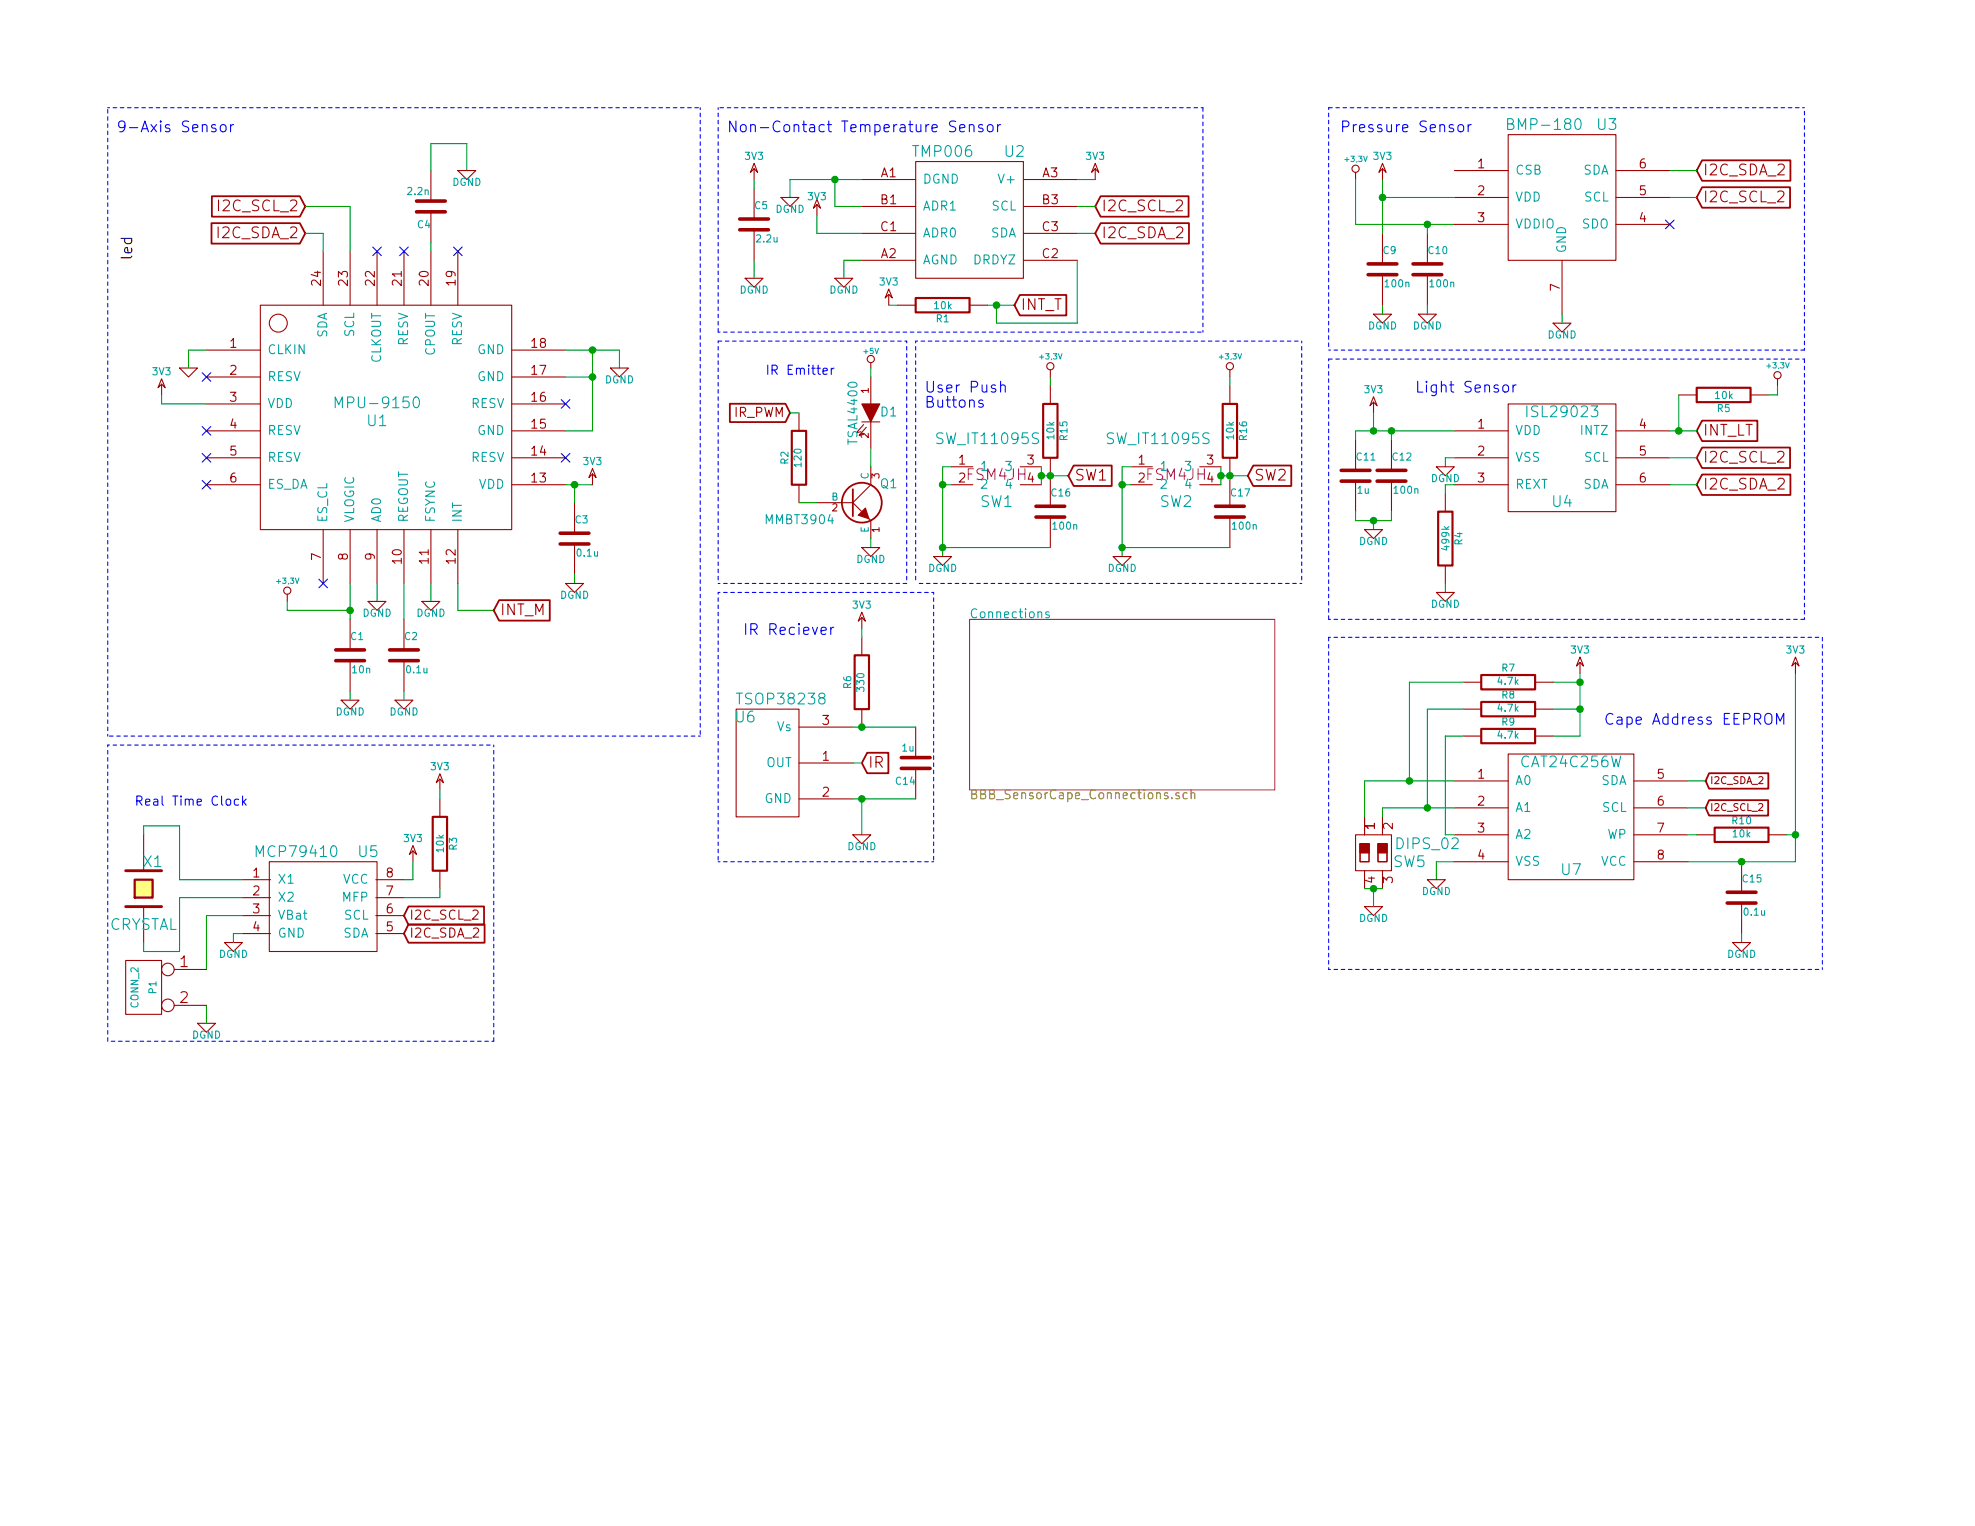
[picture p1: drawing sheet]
EESchema Schematic File Version 2
LIBS:custom
LIBS:power
LIBS:device
LIBS:transistors
LIBS:conn
LIBS:linear
LIBS:regul
LIBS:74xx
LIBS:cmos4000
LIBS:adc-dac
LIBS:memory
LIBS:xilinx
LIBS:special
LIBS:microcontrollers
LIBS:dsp
LIBS:microchip
LIBS:analog_switches
LIBS:motorola
LIBS:texas
LIBS:intel
LIBS:audio
LIBS:interface
LIBS:digital-audio
LIBS:philips
LIBS:display
LIBS:cypress
LIBS:siliconi
LIBS:opto
LIBS:atmel
LIBS:contrib
LIBS:valves
LIBS:dips-s
LIBS:open-project
LIBS:BBB_SensorCape-cache
EELAYER 27 0
EELAYER END
$Descr A 11000 8500
encoding utf-8
Sheet 1 2
Title "BeagleBone Black SensorCape"
Date "8 aug 2013"
Rev "0.2"
Comp "Michael Leonard"
Comment1 ""
Comment2 ""
Comment3 ""
Comment4 ""
$EndDescr
Text Label 750  1450 1    60   ~ 0
led
$Comp
L MPU-9150 U1
U 1 1
P 2100 2250
F 0 "U1" H 2100 2150 60  0000 C CNN
F 1 "MPU-9150" H 2100 2250 60  0000 C CNN
F 2 "~" H 2050 3300 60  0000 C CNN
F 3 "~" H 2050 3300 60  0000 C CNN
	1    2100 2250
	1    0    0    -1  
$EndComp
$Comp
L GND #PWR01
U 1 1
P 1050 2050
F 0 "#PWR01" H 1050 2050 30  0001 C CNN
F 1 "GND" H 1050 1980 30  0001 C CNN
F 2 "" H 1050 2050 60  0000 C CNN
F 3 "" H 1050 2050 60  0000 C CNN
	1    1050 2050
	1    0    0    -1  
$EndComp
Wire Wire Line
	1150 1950 1050 1950
Wire Wire Line
	1050 1950 1050 2050
Wire Wire Line
	3300 2400 3150 2400
Wire Wire Line
	3300 1950 3300 2400
Wire Wire Line
	3150 1950 3450 1950
Wire Wire Line
	3150 2100 3300 2100
Connection ~ 3300 2100
Connection ~ 3300 1950
Wire Wire Line
	3450 1950 3450 2050
Wire Wire Line
	3150 2700 3300 2700
$Comp
L C C3
U 1 1
P 3200 3000
F 0 "C3" H 3200 3100 40  0000 L CNN
F 1 "0.1u" H 3206 2915 40  0000 L CNN
F 2 "~" H 3238 2850 30  0000 C CNN
F 3 "~" H 3200 3000 60  0000 C CNN
	1    3200 3000
	1    0    0    -1  
$EndComp
Wire Wire Line
	2550 3400 2750 3400
Text GLabel 2750 3400 2    60   Input ~ 0
INT_M
Wire Wire Line
	2250 3250 2250 3450
Wire Wire Line
	2100 3250 2100 3350
NoConn ~ 1800 3250
Wire Wire Line
	1950 3250 1950 3450
$Comp
L C C1
U 1 1
P 1950 3650
F 0 "C1" H 1950 3750 40  0000 L CNN
F 1 "10n" H 1956 3565 40  0000 L CNN
F 2 "~" H 1988 3500 30  0000 C CNN
F 3 "~" H 1950 3650 60  0000 C CNN
	1    1950 3650
	1    0    0    -1  
$EndComp
Connection ~ 1950 3400
Wire Wire Line
	1950 3900 1950 3850
NoConn ~ 1150 2700
$Comp
L C C4
U 1 1
P 2400 1150
F 0 "C4" H 2400 1250 40  0000 L CNN
F 1 "2.2n" H 2406 1065 40  0000 L CNN
F 2 "~" H 2438 1000 30  0000 C CNN
F 3 "~" H 2400 1150 60  0000 C CNN
	1    2400 1150
	-1   0    0    1   
$EndComp
Wire Wire Line
	2400 1400 2400 1350
NoConn ~ 2100 1400
Text GLabel 1700 1150 0    60   Input ~ 0
I2C_SCL_2
Text GLabel 1700 1300 0    60   Input ~ 0
I2C_SDA_2
Wire Wire Line
	1800 1400 1800 1300
Wire Wire Line
	1950 1150 1950 1400
Wire Wire Line
	2400 950  2400 800 
Wire Wire Line
	2400 800  2600 800 
Wire Wire Line
	2600 800  2600 950 
Wire Wire Line
	900  2250 1150 2250
Wire Notes Line
	600  600  3900 600 
Wire Notes Line
	3900 600  3900 4100
Wire Notes Line
	3900 4100 600  4100
Wire Notes Line
	600  4100 600  600 
Text Notes 650  750  0    60   ~ 0
9-Axis Sensor
$Comp
L TMP006 U2
U 1 1
P 5400 1200
F 0 "U2" H 5650 1550 60  0000 C CNN
F 1 "TMP006" H 5250 1550 60  0000 C CNN
F 2 "" H 5400 1200 60  0000 C CNN
F 3 "" H 5400 1200 60  0000 C CNN
	1    5400 1200
	1    0    0    -1  
$EndComp
Wire Wire Line
	5500 1700 5650 1700
Text GLabel 5650 1700 2    60   Input ~ 0
INT_T
$Comp
L R R1
U 1 1
P 5250 1700
F 0 "R1" V 5330 1700 40  0000 C CNN
F 1 "10k" V 5257 1701 40  0000 C CNN
F 2 "~" V 5180 1700 30  0000 C CNN
F 3 "~" H 5250 1700 30  0000 C CNN
	1    5250 1700
	0    1    1    0   
$EndComp
Connection ~ 5550 1700
Wire Wire Line
	5000 1700 4950 1700
Wire Wire Line
	4800 1150 4650 1150
Wire Wire Line
	4650 1150 4650 1000
Connection ~ 4650 1000
Wire Wire Line
	6000 1000 6100 1000
Text GLabel 6100 1150 2    60   Input ~ 0
I2C_SCL_2
Wire Wire Line
	6000 1150 6100 1150
Wire Wire Line
	6000 1300 6100 1300
Text GLabel 6100 1300 2    60   Input ~ 0
I2C_SDA_2
Wire Wire Line
	4200 1450 4200 1550
Text Notes 4050 750  0    60   ~ 0
Non-Contact Temperature Sensor
Wire Wire Line
	7550 1250 8100 1250
$Comp
L C C9
U 1 1
P 7700 1500
F 0 "C9" H 7700 1600 40  0000 L CNN
F 1 "100n" H 7706 1415 40  0000 L CNN
F 2 "~" H 7738 1350 30  0000 C CNN
F 3 "~" H 7700 1500 60  0000 C CNN
	1    7700 1500
	1    0    0    -1  
$EndComp
$Comp
L C C10
U 1 1
P 7950 1500
F 0 "C10" H 7950 1600 40  0000 L CNN
F 1 "100n" H 7956 1415 40  0000 L CNN
F 2 "~" H 7988 1350 30  0000 C CNN
F 3 "~" H 7950 1500 60  0000 C CNN
	1    7950 1500
	1    0    0    -1  
$EndComp
Text GLabel 9450 950  2    60   Input ~ 0
I2C_SDA_2
Text GLabel 9450 1100 2    60   Input ~ 0
I2C_SCL_2
Wire Wire Line
	9300 950  9450 950 
Wire Wire Line
	9300 1100 9450 1100
Text Notes 8200 750  2    60   ~ 0
Pressure Sensor
$Comp
L ISL29023 U4
U 1 1
P 8700 2550
F 0 "U4" H 8700 2300 60  0000 C CNN
F 1 "ISL29023" H 8700 2800 60  0000 C CNN
F 2 "" H 8700 2550 60  0000 C CNN
F 3 "" H 8700 2550 60  0000 C CNN
	1    8700 2550
	1    0    0    -1  
$EndComp
$Comp
L R R4
U 1 1
P 8050 3000
F 0 "R4" V 8130 3000 40  0000 C CNN
F 1 "499k" V 8057 3001 40  0000 C CNN
F 2 "~" V 7980 3000 30  0000 C CNN
F 3 "~" H 8050 3000 30  0000 C CNN
	1    8050 3000
	1    0    0    -1  
$EndComp
Wire Wire Line
	8050 3250 8050 3300
Wire Wire Line
	8100 2550 8050 2550
Wire Wire Line
	8050 2550 8050 2600
$Comp
L C C11
U 1 1
P 7550 2650
F 0 "C11" H 7550 2750 40  0000 L CNN
F 1 "1u" H 7556 2565 40  0000 L CNN
F 2 "~" H 7588 2500 30  0000 C CNN
F 3 "~" H 7550 2650 60  0000 C CNN
	1    7550 2650
	1    0    0    -1  
$EndComp
$Comp
L C C12
U 1 1
P 7750 2650
F 0 "C12" H 7750 2750 40  0000 L CNN
F 1 "100n" H 7756 2565 40  0000 L CNN
F 2 "~" H 7788 2500 30  0000 C CNN
F 3 "~" H 7750 2650 60  0000 C CNN
	1    7750 2650
	1    0    0    -1  
$EndComp
Wire Wire Line
	7550 2850 7550 2900
Wire Wire Line
	7550 2900 7750 2900
Wire Wire Line
	7750 2900 7750 2850
Wire Wire Line
	7650 2900 7650 2950
Connection ~ 7650 2900
Text GLabel 9450 2400 2    60   Input ~ 0
INT_LT
$Comp
L R R5
U 1 1
P 9600 2200
F 0 "R5" V 9680 2200 40  0000 C CNN
F 1 "10k" V 9607 2201 40  0000 C CNN
F 2 "~" V 9530 2200 30  0000 C CNN
F 3 "~" H 9600 2200 30  0000 C CNN
	1    9600 2200
	0    1    1    0   
$EndComp
Wire Wire Line
	9350 2200 9350 2400
Connection ~ 9350 2400
Text GLabel 9450 2550 2    60   Input ~ 0
I2C_SCL_2
Text GLabel 9450 2700 2    60   Input ~ 0
I2C_SDA_2
Wire Wire Line
	9300 2550 9450 2550
Wire Wire Line
	9300 2700 9450 2700
Text Notes 8450 2200 2    60   ~ 0
Light Sensor
$Comp
L TSOP38238 U6
U 1 1
P 4200 4250
F 0 "U6" H 4150 4500 60  0000 C CNN
F 1 "TSOP38238" H 4350 4600 60  0000 C CNN
F 2 "" H 4200 4250 60  0000 C CNN
F 3 "" H 4200 4250 60  0000 C CNN
	1    4200 4250
	1    0    0    -1  
$EndComp
Text GLabel 4800 4250 2    60   Input ~ 0
IR
$Comp
L C C14
U 1 1
P 5100 4250
F 0 "C14" H 5100 4350 40  0000 L CNN
F 1 "1u" H 5106 4165 40  0000 L CNN
F 2 "~" H 5138 4100 30  0000 C CNN
F 3 "~" H 5100 4250 60  0000 C CNN
	1    5100 4250
	-1   0    0    1   
$EndComp
$Comp
L R R6
U 1 1
P 4800 3800
F 0 "R6" V 4880 3800 40  0000 C CNN
F 1 "330" V 4807 3801 40  0000 C CNN
F 2 "~" V 4730 3800 30  0000 C CNN
F 3 "~" H 4800 3800 30  0000 C CNN
	1    4800 3800
	-1   0    0    1   
$EndComp
Text Notes 4650 3550 2    60   ~ 0
IR Reciever
$Comp
L CAT24C256W U7
U 1 1
P 8750 4550
F 0 "U7" H 8750 4250 60  0000 C CNN
F 1 "CAT24C256W" H 8750 4850 60  0000 C CNN
F 2 "" H 8750 4550 60  0000 C CNN
F 3 "" H 8750 4550 60  0000 C CNN
	1    8750 4550
	1    0    0    -1  
$EndComp
$Comp
L DIPS_02 SW5
U 1 1
P 7650 4750
F 0 "SW5" H 7850 4800 60  0000 C CNN
F 1 "DIPS_02" H 7950 4700 60  0000 C CNN
F 2 "" H 7650 4750 60  0000 C CNN
F 3 "" H 7650 4750 60  0000 C CNN
	1    7650 4750
	1    0    0    1   
$EndComp
Wire Wire Line
	7600 4350 8100 4350
Wire Wire Line
	7700 4500 8100 4500
Wire Wire Line
	8100 4800 8000 4800
Wire Wire Line
	8050 4650 8100 4650
Wire Wire Line
	8050 4100 8050 4650
$Comp
L R R9
U 1 1
P 8400 4100
F 0 "R9" V 8480 4100 40  0000 C CNN
F 1 "4.7k" V 8407 4101 40  0000 C CNN
F 2 "~" V 8330 4100 30  0000 C CNN
F 3 "~" H 8400 4100 30  0000 C CNN
	1    8400 4100
	0    -1   -1   0   
$EndComp
$Comp
L R R8
U 1 1
P 8400 3950
F 0 "R8" V 8480 3950 40  0000 C CNN
F 1 "4.7k" V 8407 3951 40  0000 C CNN
F 2 "~" V 8330 3950 30  0000 C CNN
F 3 "~" H 8400 3950 30  0000 C CNN
	1    8400 3950
	0    -1   -1   0   
$EndComp
$Comp
L R R7
U 1 1
P 8400 3800
F 0 "R7" V 8480 3800 40  0000 C CNN
F 1 "4.7k" V 8407 3801 40  0000 C CNN
F 2 "~" V 8330 3800 30  0000 C CNN
F 3 "~" H 8400 3800 30  0000 C CNN
	1    8400 3800
	0    -1   -1   0   
$EndComp
Wire Wire Line
	8000 4800 8000 4900
$Comp
L R R10
U 1 1
P 9700 4650
F 0 "R10" V 9780 4650 40  0000 C CNN
F 1 "10k" V 9707 4651 40  0000 C CNN
F 2 "~" V 9630 4650 30  0000 C CNN
F 3 "~" H 9700 4650 30  0000 C CNN
	1    9700 4650
	0    -1   -1   0   
$EndComp
Wire Wire Line
	9950 4650 10000 4650
Wire Wire Line
	9400 4350 9500 4350
Text GLabel 9500 4350 2    39   Input ~ 0
I2C_SDA_2
Wire Wire Line
	9400 4500 9500 4500
Text GLabel 9500 4500 2    39   Input ~ 0
I2C_SCL_2
Text Notes 9950 4050 2    60   ~ 0
Cape Address EEPROM
$Comp
L C C15
U 1 1
P 9700 5000
F 0 "C15" H 9700 5100 40  0000 L CNN
F 1 "0.1u" H 9706 4915 40  0000 L CNN
F 2 "~" H 9738 4850 30  0000 C CNN
F 3 "~" H 9700 5000 60  0000 C CNN
	1    9700 5000
	1    0    0    -1  
$EndComp
Connection ~ 9700 4800
Wire Wire Line
	9700 5200 9700 5250
Wire Wire Line
	7600 4950 7700 4950
Wire Wire Line
	5250 2600 5250 3100
$Comp
L C C16
U 1 1
P 5850 2850
F 0 "C16" H 5850 2950 40  0000 L CNN
F 1 "100n" H 5856 2765 40  0000 L CNN
F 2 "~" H 5888 2700 30  0000 C CNN
F 3 "~" H 5850 2850 60  0000 C CNN
	1    5850 2850
	1    0    0    -1  
$EndComp
$Comp
L R R15
U 1 1
P 5850 2400
F 0 "R15" V 5930 2400 40  0000 C CNN
F 1 "10k" V 5857 2401 40  0000 C CNN
F 2 "~" V 5780 2400 30  0000 C CNN
F 3 "~" H 5850 2400 30  0000 C CNN
	1    5850 2400
	1    0    0    -1  
$EndComp
Wire Wire Line
	5800 2650 5950 2650
Text GLabel 5950 2650 2    60   Input ~ 0
SW1
Wire Wire Line
	5250 3050 5850 3050
Connection ~ 5250 3050
Wire Wire Line
	6250 2600 6250 3100
$Comp
L C C17
U 1 1
P 6850 2850
F 0 "C17" H 6850 2950 40  0000 L CNN
F 1 "100n" H 6856 2765 40  0000 L CNN
F 2 "~" H 6888 2700 30  0000 C CNN
F 3 "~" H 6850 2850 60  0000 C CNN
	1    6850 2850
	1    0    0    -1  
$EndComp
$Comp
L R R16
U 1 1
P 6850 2400
F 0 "R16" V 6930 2400 40  0000 C CNN
F 1 "10k" V 6857 2401 40  0000 C CNN
F 2 "~" V 6780 2400 30  0000 C CNN
F 3 "~" H 6850 2400 30  0000 C CNN
	1    6850 2400
	1    0    0    -1  
$EndComp
Wire Wire Line
	6800 2650 6950 2650
Wire Wire Line
	6250 3050 6850 3050
Connection ~ 6250 3050
Text GLabel 6950 2650 2    60   Input ~ 0
SW2
Text Notes 5150 2200 0    60   ~ 0
User Push\nButtons
$Sheet
S 4300 6700 1700 950 
U 51BE4754
F0 "Connections" 50
F1 "BBB_SensorCape_Connections.sch" 50
$EndSheet
Wire Wire Line
	7550 2450 7550 2400
Wire Wire Line
	7750 2450 7750 2400
Connection ~ 7750 2400
Wire Wire Line
	7950 1300 7950 1250
Connection ~ 7950 1250
Wire Wire Line
	7950 1700 7950 1750
$Comp
L SW_IT11095S SW1
U 1 1
P 5550 2650
F 0 "SW1" H 5550 2500 60  0000 C CNN
F 1 "SW_IT11095S" H 5500 2850 60  0000 C CNN
F 2 "FSM4JH" H 5550 2650 60  0000 C CNN
F 3 "" H 5550 2650 60  0000 C CNN
	1    5550 2650
	1    0    0    -1  
$EndComp
Wire Wire Line
	5250 2600 5300 2600
Wire Wire Line
	5250 2700 5300 2700
Connection ~ 5250 2700
Wire Wire Line
	5800 2600 5800 2700
Connection ~ 5850 2650
Connection ~ 5800 2650
$Comp
L SW_IT11095S SW2
U 1 1
P 6550 2650
F 0 "SW2" H 6550 2500 60  0000 C CNN
F 1 "SW_IT11095S" H 6450 2850 60  0000 C CNN
F 2 "FSM4JH" H 6550 2650 60  0000 C CNN
F 3 "" H 6550 2650 60  0000 C CNN
	1    6550 2650
	1    0    0    -1  
$EndComp
Wire Wire Line
	6250 2600 6300 2600
Wire Wire Line
	6250 2700 6300 2700
Connection ~ 6250 2700
Wire Wire Line
	6800 2600 6800 2700
Connection ~ 6850 2650
Connection ~ 6800 2650
$Comp
L C C5
U 1 1
P 4200 1250
F 0 "C5" H 4200 1350 40  0000 L CNN
F 1 "2.2u" H 4206 1165 40  0000 L CNN
F 2 "~" H 4238 1100 30  0000 C CNN
F 3 "~" H 4200 1250 60  0000 C CNN
	1    4200 1250
	1    0    0    -1  
$EndComp
Wire Wire Line
	8100 2700 8050 2700
Wire Wire Line
	8050 2700 8050 2750
$Comp
L C C2
U 1 1
P 2250 3650
F 0 "C2" H 2250 3750 40  0000 L CNN
F 1 "0.1u" H 2256 3565 40  0000 L CNN
F 2 "~" H 2288 3500 30  0000 C CNN
F 3 "~" H 2250 3650 60  0000 C CNN
	1    2250 3650
	1    0    0    -1  
$EndComp
Wire Wire Line
	2250 3850 2250 3900
Wire Wire Line
	2550 3250 2550 3400
NoConn ~ 1150 2400
NoConn ~ 1150 2550
NoConn ~ 1150 2100
NoConn ~ 3150 2550
NoConn ~ 3150 2250
NoConn ~ 2250 1400
NoConn ~ 2550 1400
Wire Wire Line
	1800 1300 1700 1300
Wire Wire Line
	1950 1150 1700 1150
Wire Wire Line
	3200 3250 3200 3200
Wire Wire Line
	3200 2800 3200 2700
Connection ~ 3200 2700
Wire Wire Line
	1600 3400 1950 3400
Wire Wire Line
	2400 3250 2400 3350
Wire Wire Line
	4400 1000 4400 1100
Wire Wire Line
	4400 1000 4800 1000
Wire Notes Line
	10150 5400 10150 3550
$Comp
L 3V3 #PWR02
U 1 1
P 4800 3500
F 0 "#PWR02" H 4800 3600 40  0001 C CNN
F 1 "3V3" H 4800 3625 40  0000 C CNN
F 2 "" H 4800 3500 60  0000 C CNN
F 3 "" H 4800 3500 60  0000 C CNN
	1    4800 3500
	1    0    0    -1  
$EndComp
$Comp
L DGND #PWR03
U 1 1
P 4200 1550
F 0 "#PWR03" H 4200 1550 40  0001 C CNN
F 1 "DGND" H 4200 1480 40  0000 C CNN
F 2 "" H 4200 1550 60  0000 C CNN
F 3 "" H 4200 1550 60  0000 C CNN
	1    4200 1550
	1    0    0    -1  
$EndComp
$Comp
L DGND #PWR04
U 1 1
P 4400 1100
F 0 "#PWR04" H 4400 1100 40  0001 C CNN
F 1 "DGND" H 4400 1030 40  0000 C CNN
F 2 "" H 4400 1100 60  0000 C CNN
F 3 "" H 4400 1100 60  0000 C CNN
	1    4400 1100
	1    0    0    -1  
$EndComp
$Comp
L BMP-180 U3
U 1 1
P 8700 1100
F 0 "U3" H 8950 1500 60  0000 C CNN
F 1 "BMP-180" H 8600 1500 60  0000 C CNN
F 2 "" H 8700 1100 60  0000 C CNN
F 3 "" H 8700 1100 60  0000 C CNN
	1    8700 1100
	1    0    0    -1  
$EndComp
$Comp
L DGND #PWR05
U 1 1
P 7700 1750
F 0 "#PWR05" H 7700 1750 40  0001 C CNN
F 1 "DGND" H 7700 1680 40  0000 C CNN
F 2 "" H 7700 1750 60  0000 C CNN
F 3 "" H 7700 1750 60  0000 C CNN
	1    7700 1750
	1    0    0    -1  
$EndComp
$Comp
L DGND #PWR06
U 1 1
P 7950 1750
F 0 "#PWR06" H 7950 1750 40  0001 C CNN
F 1 "DGND" H 7950 1680 40  0000 C CNN
F 2 "" H 7950 1750 60  0000 C CNN
F 3 "" H 7950 1750 60  0000 C CNN
	1    7950 1750
	1    0    0    -1  
$EndComp
$Comp
L DGND #PWR07
U 1 1
P 8700 1800
F 0 "#PWR07" H 8700 1800 40  0001 C CNN
F 1 "DGND" H 8700 1730 40  0000 C CNN
F 2 "" H 8700 1800 60  0000 C CNN
F 3 "" H 8700 1800 60  0000 C CNN
	1    8700 1800
	1    0    0    -1  
$EndComp
Wire Wire Line
	7700 1000 7700 1300
$Comp
L 3V3 #PWR08
U 1 1
P 7700 1000
F 0 "#PWR08" H 7700 1100 40  0001 C CNN
F 1 "3V3" H 7700 1125 40  0000 C CNN
F 2 "" H 7700 1000 60  0000 C CNN
F 3 "" H 7700 1000 60  0000 C CNN
	1    7700 1000
	1    0    0    -1  
$EndComp
Wire Wire Line
	8100 1100 7700 1100
$Comp
L +3,3V #PWR09
U 1 1
P 7550 1000
F 0 "#PWR09" H 7550 960 30  0001 C CNN
F 1 "+3,3V" H 7550 1110 30  0000 C CNN
F 2 "" H 7550 1000 60  0000 C CNN
F 3 "" H 7550 1000 60  0000 C CNN
	1    7550 1000
	1    0    0    -1  
$EndComp
Wire Wire Line
	7550 1250 7550 1000
Connection ~ 7700 1100
Wire Wire Line
	7700 1700 7700 1750
$Comp
L DGND #PWR010
U 1 1
P 8050 2600
F 0 "#PWR010" H 8050 2600 40  0001 C CNN
F 1 "DGND" H 8050 2530 40  0000 C CNN
F 2 "" H 8050 2600 60  0000 C CNN
F 3 "" H 8050 2600 60  0000 C CNN
	1    8050 2600
	1    0    0    -1  
$EndComp
$Comp
L DGND #PWR011
U 1 1
P 7650 2950
F 0 "#PWR011" H 7650 2950 40  0001 C CNN
F 1 "DGND" H 7650 2880 40  0000 C CNN
F 2 "" H 7650 2950 60  0000 C CNN
F 3 "" H 7650 2950 60  0000 C CNN
	1    7650 2950
	1    0    0    -1  
$EndComp
$Comp
L 3V3 #PWR012
U 1 1
P 3300 2700
F 0 "#PWR012" H 3300 2800 40  0001 C CNN
F 1 "3V3" H 3300 2825 40  0000 C CNN
F 2 "" H 3300 2700 60  0000 C CNN
F 3 "" H 3300 2700 60  0000 C CNN
	1    3300 2700
	1    0    0    -1  
$EndComp
$Comp
L DGND #PWR013
U 1 1
P 3450 2050
F 0 "#PWR013" H 3450 2050 40  0001 C CNN
F 1 "DGND" H 3450 1980 40  0000 C CNN
F 2 "" H 3450 2050 60  0000 C CNN
F 3 "" H 3450 2050 60  0000 C CNN
	1    3450 2050
	1    0    0    -1  
$EndComp
$Comp
L DGND #PWR014
U 1 1
P 2600 950
F 0 "#PWR014" H 2600 950 40  0001 C CNN
F 1 "DGND" H 2600 880 40  0000 C CNN
F 2 "" H 2600 950 60  0000 C CNN
F 3 "" H 2600 950 60  0000 C CNN
	1    2600 950 
	1    0    0    -1  
$EndComp
$Comp
L 3V3 #PWR015
U 1 1
P 900 2200
F 0 "#PWR015" H 900 2300 40  0001 C CNN
F 1 "3V3" H 900 2325 40  0000 C CNN
F 2 "" H 900 2200 60  0000 C CNN
F 3 "" H 900 2200 60  0000 C CNN
	1    900  2200
	1    0    0    -1  
$EndComp
Wire Wire Line
	900  2200 900  2250
$Comp
L +3,3V #PWR016
U 1 1
P 1600 3350
F 0 "#PWR016" H 1600 3310 30  0001 C CNN
F 1 "+3,3V" H 1600 3460 30  0000 C CNN
F 2 "" H 1600 3350 60  0000 C CNN
F 3 "" H 1600 3350 60  0000 C CNN
	1    1600 3350
	1    0    0    -1  
$EndComp
Wire Wire Line
	1600 3350 1600 3400
$Comp
L DGND #PWR017
U 1 1
P 1950 3900
F 0 "#PWR017" H 1950 3900 40  0001 C CNN
F 1 "DGND" H 1950 3830 40  0000 C CNN
F 2 "" H 1950 3900 60  0000 C CNN
F 3 "" H 1950 3900 60  0000 C CNN
	1    1950 3900
	1    0    0    -1  
$EndComp
$Comp
L DGND #PWR018
U 1 1
P 2250 3900
F 0 "#PWR018" H 2250 3900 40  0001 C CNN
F 1 "DGND" H 2250 3830 40  0000 C CNN
F 2 "" H 2250 3900 60  0000 C CNN
F 3 "" H 2250 3900 60  0000 C CNN
	1    2250 3900
	1    0    0    -1  
$EndComp
$Comp
L DGND #PWR019
U 1 1
P 2100 3350
F 0 "#PWR019" H 2100 3350 40  0001 C CNN
F 1 "DGND" H 2100 3280 40  0000 C CNN
F 2 "" H 2100 3350 60  0000 C CNN
F 3 "" H 2100 3350 60  0000 C CNN
	1    2100 3350
	1    0    0    -1  
$EndComp
$Comp
L DGND #PWR020
U 1 1
P 2400 3350
F 0 "#PWR020" H 2400 3350 40  0001 C CNN
F 1 "DGND" H 2400 3280 40  0000 C CNN
F 2 "" H 2400 3350 60  0000 C CNN
F 3 "" H 2400 3350 60  0000 C CNN
	1    2400 3350
	1    0    0    -1  
$EndComp
$Comp
L DGND #PWR021
U 1 1
P 3200 3250
F 0 "#PWR021" H 3200 3250 40  0001 C CNN
F 1 "DGND" H 3200 3180 40  0000 C CNN
F 2 "" H 3200 3250 60  0000 C CNN
F 3 "" H 3200 3250 60  0000 C CNN
	1    3200 3250
	1    0    0    -1  
$EndComp
$Comp
L 3V3 #PWR022
U 1 1
P 4200 1000
F 0 "#PWR022" H 4200 1100 40  0001 C CNN
F 1 "3V3" H 4200 1125 40  0000 C CNN
F 2 "" H 4200 1000 60  0000 C CNN
F 3 "" H 4200 1000 60  0000 C CNN
	1    4200 1000
	1    0    0    -1  
$EndComp
$Comp
L 3V3 #PWR023
U 1 1
P 4550 1200
F 0 "#PWR023" H 4550 1300 40  0001 C CNN
F 1 "3V3" H 4550 1300 40  0000 C CNN
F 2 "" H 4550 1200 60  0000 C CNN
F 3 "" H 4550 1200 60  0000 C CNN
	1    4550 1200
	1    0    0    -1  
$EndComp
$Comp
L DGND #PWR024
U 1 1
P 8050 3300
F 0 "#PWR024" H 8050 3300 40  0001 C CNN
F 1 "DGND" H 8050 3230 40  0000 C CNN
F 2 "" H 8050 3300 60  0000 C CNN
F 3 "" H 8050 3300 60  0000 C CNN
	1    8050 3300
	1    0    0    -1  
$EndComp
$Comp
L +3,3V #PWR025
U 1 1
P 9900 2150
F 0 "#PWR025" H 9900 2110 30  0001 C CNN
F 1 "+3,3V" H 9900 2260 30  0000 C CNN
F 2 "" H 9900 2150 60  0000 C CNN
F 3 "" H 9900 2150 60  0000 C CNN
	1    9900 2150
	1    0    0    -1  
$EndComp
$Comp
L 3V3 #PWR026
U 1 1
P 7650 2300
F 0 "#PWR026" H 7650 2400 40  0001 C CNN
F 1 "3V3" H 7650 2425 40  0000 C CNN
F 2 "" H 7650 2300 60  0000 C CNN
F 3 "" H 7650 2300 60  0000 C CNN
	1    7650 2300
	1    0    0    -1  
$EndComp
Wire Wire Line
	10000 3750 10000 4800
Connection ~ 10000 4650
$Comp
L 3V3 #PWR027
U 1 1
P 10000 3750
F 0 "#PWR027" H 10000 3850 40  0001 C CNN
F 1 "3V3" H 10000 3875 40  0000 C CNN
F 2 "" H 10000 3750 60  0000 C CNN
F 3 "" H 10000 3750 60  0000 C CNN
	1    10000 3750
	1    0    0    -1  
$EndComp
$Comp
L 3V3 #PWR028
U 1 1
P 8800 3750
F 0 "#PWR028" H 8800 3850 40  0001 C CNN
F 1 "3V3" H 8800 3875 40  0000 C CNN
F 2 "" H 8800 3750 60  0000 C CNN
F 3 "" H 8800 3750 60  0000 C CNN
	1    8800 3750
	1    0    0    -1  
$EndComp
$Comp
L DGND #PWR029
U 1 1
P 7650 5050
F 0 "#PWR029" H 7650 5050 40  0001 C CNN
F 1 "DGND" H 7650 4980 40  0000 C CNN
F 2 "" H 7650 5050 60  0000 C CNN
F 3 "" H 7650 5050 60  0000 C CNN
	1    7650 5050
	1    0    0    -1  
$EndComp
$Comp
L DGND #PWR030
U 1 1
P 8000 4900
F 0 "#PWR030" H 8000 4900 40  0001 C CNN
F 1 "DGND" H 8000 4830 40  0000 C CNN
F 2 "" H 8000 4900 60  0000 C CNN
F 3 "" H 8000 4900 60  0000 C CNN
	1    8000 4900
	1    0    0    -1  
$EndComp
$Comp
L DGND #PWR031
U 1 1
P 9700 5250
F 0 "#PWR031" H 9700 5250 40  0001 C CNN
F 1 "DGND" H 9700 5180 40  0000 C CNN
F 2 "" H 9700 5250 60  0000 C CNN
F 3 "" H 9700 5250 60  0000 C CNN
	1    9700 5250
	1    0    0    -1  
$EndComp
$Comp
L +3,3V #PWR032
U 1 1
P 5850 2100
F 0 "#PWR032" H 5850 2060 30  0001 C CNN
F 1 "+3,3V" H 5850 2210 30  0000 C CNN
F 2 "" H 5850 2100 60  0000 C CNN
F 3 "" H 5850 2100 60  0000 C CNN
	1    5850 2100
	1    0    0    -1  
$EndComp
$Comp
L +3,3V #PWR033
U 1 1
P 6850 2100
F 0 "#PWR033" H 6850 2060 30  0001 C CNN
F 1 "+3,3V" H 6850 2210 30  0000 C CNN
F 2 "" H 6850 2100 60  0000 C CNN
F 3 "" H 6850 2100 60  0000 C CNN
	1    6850 2100
	1    0    0    -1  
$EndComp
$Comp
L DGND #PWR034
U 1 1
P 5250 3100
F 0 "#PWR034" H 5250 3100 40  0001 C CNN
F 1 "DGND" H 5250 3030 40  0000 C CNN
F 2 "" H 5250 3100 60  0000 C CNN
F 3 "" H 5250 3100 60  0000 C CNN
	1    5250 3100
	1    0    0    -1  
$EndComp
$Comp
L DGND #PWR035
U 1 1
P 6250 3100
F 0 "#PWR035" H 6250 3100 40  0001 C CNN
F 1 "DGND" H 6250 3030 40  0000 C CNN
F 2 "" H 6250 3100 60  0000 C CNN
F 3 "" H 6250 3100 60  0000 C CNN
	1    6250 3100
	1    0    0    -1  
$EndComp
$Comp
L DGND #PWR036
U 1 1
P 4700 1550
F 0 "#PWR036" H 4700 1550 40  0001 C CNN
F 1 "DGND" H 4700 1480 40  0000 C CNN
F 2 "" H 4700 1550 60  0000 C CNN
F 3 "" H 4700 1550 60  0000 C CNN
	1    4700 1550
	1    0    0    -1  
$EndComp
$Comp
L 3V3 #PWR037
U 1 1
P 6100 1000
F 0 "#PWR037" H 6100 1100 40  0001 C CNN
F 1 "3V3" H 6100 1125 40  0000 C CNN
F 2 "" H 6100 1000 60  0000 C CNN
F 3 "" H 6100 1000 60  0000 C CNN
	1    6100 1000
	1    0    0    -1  
$EndComp
$Comp
L 3V3 #PWR038
U 1 1
P 4950 1700
F 0 "#PWR038" H 4950 1800 40  0001 C CNN
F 1 "3V3" H 4950 1825 40  0000 C CNN
F 2 "" H 4950 1700 60  0000 C CNN
F 3 "" H 4950 1700 60  0000 C CNN
	1    4950 1700
	1    0    0    -1  
$EndComp
Wire Wire Line
	4200 1000 4200 1050
$Comp
L NPN Q1
U 1 1
P 4750 2800
F 0 "Q1" H 5000 2900 50  0000 R CNN
F 1 "MMBT3904" H 4650 2700 50  0000 R CNN
F 2 "~" H 4750 2800 60  0000 C CNN
F 3 "~" H 4750 2800 60  0000 C CNN
	1    4750 2800
	1    0    0    -1  
$EndComp
Wire Wire Line
	4850 3000 4850 3050
$Comp
L DGND #PWR039
U 1 1
P 4850 3050
F 0 "#PWR039" H 4850 3050 40  0001 C CNN
F 1 "DGND" H 4850 2980 40  0000 C CNN
F 2 "" H 4850 3050 60  0000 C CNN
F 3 "" H 4850 3050 60  0000 C CNN
	1    4850 3050
	1    0    0    -1  
$EndComp
$Comp
L R R2
U 1 1
P 4450 2550
F 0 "R2" V 4530 2550 40  0000 C CNN
F 1 "120" V 4457 2551 40  0000 C CNN
F 2 "~" V 4380 2550 30  0000 C CNN
F 3 "~" H 4450 2550 30  0000 C CNN
	1    4450 2550
	-1   0    0    1   
$EndComp
Text GLabel 4400 2300 0    51   Input ~ 0
IR_PWM
$Comp
L LED D1
U 1 1
P 4850 2300
F 0 "D1" V 4850 2400 50  0000 C CNN
F 1 "TSAL4400" H 4850 2200 50  0000 C CNN
F 2 "~" H 4850 2300 60  0000 C CNN
F 3 "~" H 4850 2300 60  0000 C CNN
	1    4850 2300
	0    1    1    0   
$EndComp
$Comp
L +5V #PWR040
U 1 1
P 4850 2050
F 0 "#PWR040" H 4850 2140 20  0001 C CNN
F 1 "+5V" H 4850 2140 30  0000 C CNN
F 2 "" H 4850 2050 60  0000 C CNN
F 3 "" H 4850 2050 60  0000 C CNN
	1    4850 2050
	1    0    0    -1  
$EndComp
Wire Wire Line
	4850 2050 4850 2100
Wire Wire Line
	4850 2500 4850 2600
Text Notes 4650 2100 2    51   ~ 0
IR Emitter
Wire Notes Line
	5050 1900 5050 3250
Wire Wire Line
	5850 2150 5850 2100
Wire Wire Line
	6850 2150 6850 2100
Wire Notes Line
	5100 1900 5100 3250
$Comp
L MCP79410 U5
U 1 1
P 1800 5050
F 0 "U5" H 2050 5350 60  0000 C CNN
F 1 "MCP79410" H 1650 5350 60  0000 C CNN
F 2 "" H 1800 5050 60  0000 C CNN
F 3 "" H 1800 5050 60  0000 C CNN
	1    1800 5050
	1    0    0    -1  
$EndComp
Text GLabel 2250 5100 2    51   Input ~ 0
I2C_SCL_2
Text GLabel 2250 5200 2    51   Input ~ 0
I2C_SDA_2
$Comp
L 3V3 #PWR041
U 1 1
P 2300 4800
F 0 "#PWR041" H 2300 4900 40  0001 C CNN
F 1 "3V3" H 2300 4925 40  0000 C CNN
F 2 "" H 2300 4800 60  0000 C CNN
F 3 "" H 2300 4800 60  0000 C CNN
	1    2300 4800
	1    0    0    -1  
$EndComp
Wire Wire Line
	2250 4900 2300 4900
Wire Wire Line
	2300 4900 2300 4800
Wire Wire Line
	2250 5000 2450 5000
$Comp
L R R3
U 1 1
P 2450 4700
F 0 "R3" V 2530 4700 40  0000 C CNN
F 1 "10k" V 2457 4701 40  0000 C CNN
F 2 "~" V 2380 4700 30  0000 C CNN
F 3 "~" H 2450 4700 30  0000 C CNN
	1    2450 4700
	1    0    0    -1  
$EndComp
$Comp
L 3V3 #PWR042
U 1 1
P 2450 4400
F 0 "#PWR042" H 2450 4500 40  0001 C CNN
F 1 "3V3" H 2450 4525 40  0000 C CNN
F 2 "" H 2450 4400 60  0000 C CNN
F 3 "" H 2450 4400 60  0000 C CNN
	1    2450 4400
	1    0    0    -1  
$EndComp
$Comp
L DGND #PWR043
U 1 1
P 1300 5250
F 0 "#PWR043" H 1300 5250 40  0001 C CNN
F 1 "DGND" H 1300 5180 40  0000 C CNN
F 2 "" H 1300 5250 60  0000 C CNN
F 3 "" H 1300 5250 60  0000 C CNN
	1    1300 5250
	1    0    0    -1  
$EndComp
Wire Wire Line
	1350 5200 1300 5200
Wire Wire Line
	1300 5200 1300 5250
$Comp
L DGND #PWR044
U 1 1
P 1150 5700
F 0 "#PWR044" H 1150 5700 40  0001 C CNN
F 1 "DGND" H 1150 5630 40  0000 C CNN
F 2 "" H 1150 5700 60  0000 C CNN
F 3 "" H 1150 5700 60  0000 C CNN
	1    1150 5700
	1    0    0    -1  
$EndComp
Wire Wire Line
	1150 5600 1150 5700
Wire Wire Line
	1150 5100 1150 5400
Wire Wire Line
	1150 5100 1350 5100
$Comp
L CRYSTAL X1
U 1 1
P 800 4950
F 0 "X1" V 950 4900 60  0000 C CNN
F 1 "CRYSTAL" V 600 4950 60  0000 C CNN
F 2 "~" H 800 4950 60  0000 C CNN
F 3 "~" H 800 4950 60  0000 C CNN
	1    800  4950
	0    -1   -1   0   
$EndComp
Wire Wire Line
	800  4650 800  4600
Wire Wire Line
	800  4600 1000 4600
Wire Wire Line
	1000 4600 1000 4900
Wire Wire Line
	1000 5000 1000 5300
Text Notes 750  4500 0    51   ~ 0
Real Time Clock
Wire Notes Line
	600  4150 600  5800
$Comp
L CONN_2 P1
U 1 1
P 800 5500
F 0 "P1" V 750 5500 40  0000 C CNN
F 1 "CONN_2" V 850 5500 40  0000 C CNN
F 2 "" H 800 5500 60  0000 C CNN
F 3 "" H 800 5500 60  0000 C CNN
	1    800  5500
	-1   0    0    -1  
$EndComp
Wire Wire Line
	4550 1300 4550 1200
Wire Wire Line
	4550 1300 4800 1300
Wire Wire Line
	4800 1450 4700 1450
Wire Wire Line
	4700 1450 4700 1550
Wire Wire Line
	6000 1450 6000 1800
Wire Wire Line
	6000 1800 5550 1800
Wire Wire Line
	5550 1800 5550 1700
Wire Notes Line
	4000 600  4000 1850
Wire Notes Line
	4000 1850 6700 1850
Wire Notes Line
	6700 1850 6700 600 
Wire Notes Line
	6700 600  4000 600 
Wire Wire Line
	4400 2300 4450 2300
Wire Wire Line
	4450 2800 4550 2800
Wire Notes Line
	5050 1900 4000 1900
Wire Notes Line
	4000 1900 4000 3250
Wire Notes Line
	4000 3250 5050 3250
Wire Notes Line
	7250 1900 7250 3250
Wire Notes Line
	5100 1900 7250 1900
Wire Notes Line
	7250 3250 5100 3250
Wire Wire Line
	7850 3800 7850 4350
Connection ~ 7850 4350
Wire Wire Line
	10000 4800 9400 4800
Wire Wire Line
	8150 4100 8050 4100
Wire Wire Line
	8150 3950 7950 3950
Wire Wire Line
	7950 3950 7950 4500
Connection ~ 7950 4500
Wire Wire Line
	8150 3800 7850 3800
Wire Wire Line
	8650 3800 8800 3800
Wire Wire Line
	8800 3750 8800 4100
Wire Wire Line
	8800 3950 8650 3950
Connection ~ 8800 3800
Wire Wire Line
	8800 4100 8650 4100
Connection ~ 8800 3950
Wire Wire Line
	9300 2400 9450 2400
Wire Wire Line
	9850 2200 9900 2200
Wire Wire Line
	9900 2200 9900 2150
Wire Notes Line
	4000 3300 4000 4800
Wire Wire Line
	8700 1750 8700 1800
NoConn ~ 9300 1250
Wire Notes Line
	7400 600  7400 1950
Wire Notes Line
	7400 1950 10050 1950
Wire Notes Line
	10050 1950 10050 600 
Wire Notes Line
	10050 600  7400 600 
Wire Wire Line
	2450 5000 2450 4950
Wire Wire Line
	2450 4450 2450 4400
Wire Wire Line
	1000 5300 800  5300
Wire Wire Line
	800  5300 800  5250
Wire Wire Line
	1000 4900 1350 4900
Wire Wire Line
	1000 5000 1350 5000
Wire Wire Line
	4750 4250 4800 4250
Wire Wire Line
	4750 4050 5100 4050
Wire Wire Line
	4800 4450 4800 4650
Wire Wire Line
	4750 4450 5100 4450
$Comp
L DGND #PWR045
U 1 1
P 4800 4650
F 0 "#PWR045" H 4800 4650 40  0001 C CNN
F 1 "DGND" H 4800 4580 40  0000 C CNN
F 2 "" H 4800 4650 60  0000 C CNN
F 3 "" H 4800 4650 60  0000 C CNN
	1    4800 4650
	1    0    0    -1  
$EndComp
Wire Wire Line
	7550 2400 8100 2400
Wire Wire Line
	7650 2400 7650 2300
Connection ~ 7650 2400
Wire Notes Line
	7400 2000 7400 3450
Wire Notes Line
	7400 3450 10050 3450
Wire Notes Line
	10050 3450 10050 2000
Wire Notes Line
	10050 2000 7400 2000
Wire Wire Line
	7600 4350 7600 4550
Wire Wire Line
	7700 4500 7700 4550
Wire Wire Line
	7650 4950 7650 5050
Connection ~ 7650 4950
Wire Notes Line
	7400 5400 10150 5400
Wire Notes Line
	7400 5400 7400 3550
Wire Notes Line
	7400 3550 10150 3550
Wire Wire Line
	9400 4650 9450 4650
Wire Wire Line
	4800 3550 4800 3500
Connection ~ 4800 4050
Connection ~ 4800 4450
Wire Notes Line
	5200 3300 5200 4800
Wire Notes Line
	5200 4800 4000 4800
Wire Notes Line
	4000 3300 5200 3300
Wire Notes Line
	2750 4150 2750 5800
Wire Notes Line
	600  4150 2750 4150
Wire Notes Line
	2750 5800 600  5800
$EndSCHEMATC
